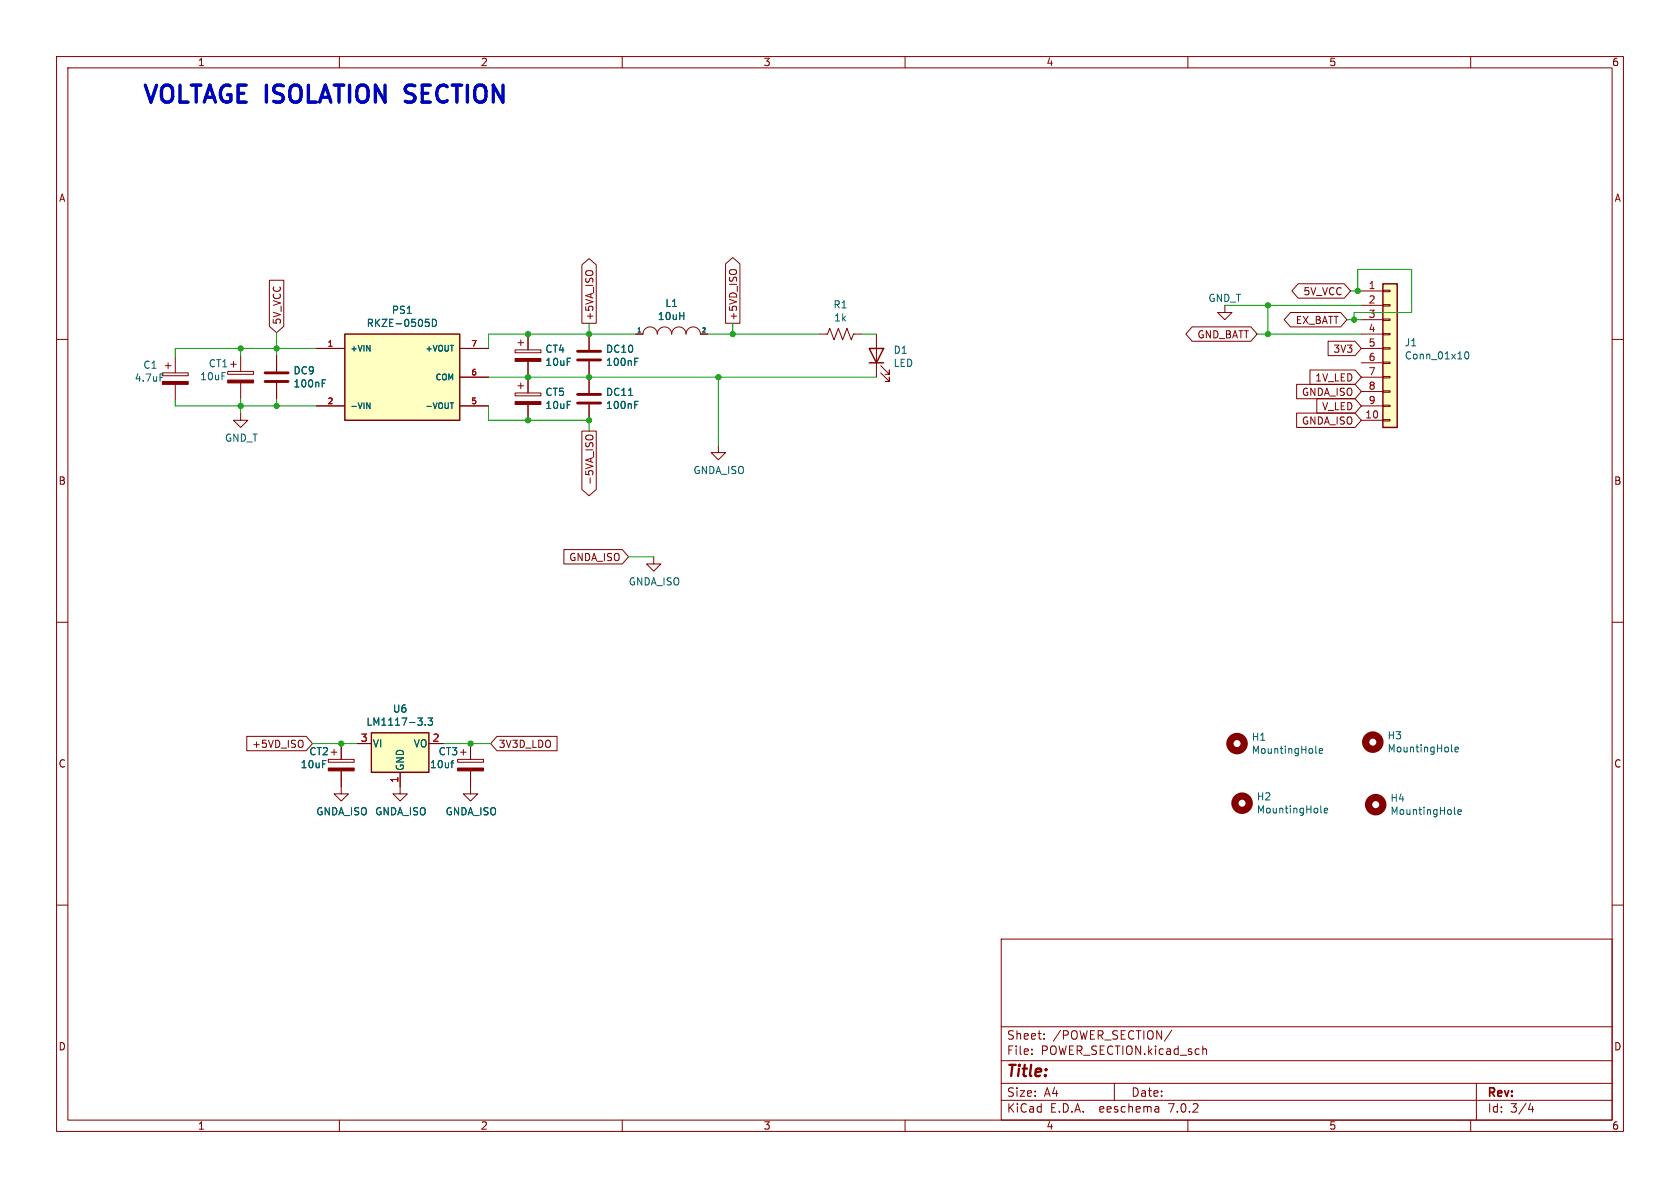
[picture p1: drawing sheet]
<svg xmlns="http://www.w3.org/2000/svg" width="297mm" height="210mm" viewBox="0 0 297 210" stroke-linecap="round" stroke-linejoin="round" font-family="sans-serif">
<g fill="none" stroke="#840000" stroke-width=".18">
<path d="M10 10h277v190h-277zM12 12h273v186h-273zM60 10v2M110 10v2M160 10v2M210 10v2M260 10v2M10 60h2M47.6 49.5h2.6v8.2l-1.3 1.1-1.3-1.1zM93.3 59.1v2.7M102.9 46.8l1.2-1.1 1.3 1.1v10.4h-2.5zM104.1 59.1v2.7"/>
<path d="M112.4 59.1h1.3a1.27 1.27 0 0 1 1.2-1.3 1.27 1.27 0 0 1 1.3 1.3 1.27 1.27 0 0 1 1.3-1.3 1.27 1.27 0 0 1 1.2 1.3 1.27 1.27 0 0 1 1.3-1.3 1.27 1.27 0 0 1 1.3 1.3 1.27 1.27 0 0 1 1.3-1.3 1.27 1.27 0 0 1 1.2 1.3h1.3M128.3 46.6l1.2-1.1 1.3 1.1v10.6h-2.5zM144.8 59.1h1.5l.4-1.1 .7 2.1 .8-2.1 .8 2.1 .7-2.1 .8 2.1 .4-1h1.5M154.9 59.1v7.6M210.8 57.8h10.3l1.1 1.3-1.1 1.2h-10.3l-1.2-1.2zM216.5 54v1.2h1.3l-1.3 1.3-1.2-1.3h1.2M228.1 55.2h8.9l1.1 1.3-1.1 1.3h-8.9l-1.1-1.3zM229.5 50.2h8.1l1.2 1.2-1.2 1.3h-8.1l-1.1-1.3zM240.7 59.1h3.8M240.7 51.4h3.8M240.7 54h3.8M240.7 56.5h3.8"/>
<path d="M244.5 58.9h1.2v.3h-1.2zM244.5 56.4h1.2v.2h-1.2zM244.5 53.8h1.2v.3h-1.2zM244.5 51.3h1.2v.3h-1.2zM285 60h2M28.7 65.9h4.6v.5h-4.6zM29.2 64.6h1M29.7 64.1v1.1M31 63.1v2.8M31 67.9v2.8M40.3 65.7h4.5v.5h-4.5zM40.8 64.4h1"/>
<path d="M41.3 63.9v1M42.5 73v1.3h1.3l-1.3 1.3-1.2-1.3h1.2M42.5 62.9v2.8M42.5 67.7v2.8M48.9 62.9v2.8M48.9 67.7v2.8M55.9 61.6h5.1M55.9 71.8h5.1M81.3 61.6h5.1M81.3 71.8h5.1M81.3 66.7h5.1M91.1 61.8h4.5v.6h-4.5z"/>
<path d="M91.1 69.5h4.5v.5h-4.5zM91.6 60.6h1M91.6 68.2h1M92.1 60.1v1M92.1 67.7v1M93.3 63.9v5.6M93.3 71.5v2.8M102.9 76.2h2.5v10.3l-1.3 1.1-1.2-1.1zM103.5 77.5a.43 .43 0 0 1 .5-.6h.4a.43 .43 0 0 1 .4 .6M104.1 63.9v5.6M104.1 71.5v2.8M127 78.7v1.3h1.3l-1.3 1.3-1.3-1.3h1.3"/>
<path d="M155.7 65.9l1.5 1.5v-.7v.7h-.7M155.7 64.6l1.5 1.6v-.8v.8h-.7M229.2 73h10.4l1.1 1.3-1.1 1.3h-10.4zM229.2 67.9h10.4l1.1 1.3-1.1 1.3h-10.4zM231.6 65.4h8l1.1 1.3-1.1 1.2h-8zM232.8 70.5h6.8l1.1 1.3-1.1 1.2h-6.8zM234.8 60.3h4.8l1.1 1.3-1.1 1.3h-4.8zM240.7 61.6h3.8M240.7 71.8h3.8M240.7 66.7h3.8M240.7 74.3h3.8M240.7 64.1h3.8"/>
<path d="M240.7 69.2h3.8M244.5 74.2h1.2v.2h-1.2zM244.5 71.6h1.2v.3h-1.2zM244.5 69.1h1.2v.2h-1.2zM244.5 66.5h1.2v.3h-1.2zM244.5 64h1.2v.3h-1.2zM244.5 61.5h1.2v.2h-1.2zM99.7 97.2h10.3l1.1 1.2-1.1 1.3h-10.3zM115.6 98.4v1.3h1.2l-1.2 1.3-1.3-1.3h1.3M10 110h2M285 110h2M43.6 130.2h10.5l1.1 1.2-1.1 1.3h-10.5z"/>
<path d="M53.4 130.9a.9 .9 0 0 1 0 1.2M58 134.2h4.6v.5h-4.6zM58.5 133h1.1M59.1 132.5v1M60.3 136.3v4h1.3l-1.3 1.3-1.2-1.3h1.2M60.3 131.4v2.8M63.1 131.4h2.6M70.7 136.5v3.8h1.3l-1.3 1.3-1.2-1.3h1.2M75.8 131.4h2.6M80.9 134.2h4.6v.5h-4.6zM81.4 133h1M81.9 132.5v1"/>
<path d="M83.2 136.3v4h1.3l-1.3 1.3-1.3-1.3h1.3M83.2 131.4v2.8M87.9 130.2h10.6v2.5h-10.6l-1.2-1.3zM10 160h2M285 160h2M177 166h108v32h-108zM60 198v2M110 198v2M160 198v2M177 194.5h108M177 191.5h108M177 187.5h108"/>
<path d="M177 181.5h108M182.4 186.3v.1M182.4 185.5v.1M184.6 183.6v.1M184.6 182.8v.1M197 191.5v3M204.6 195.6l.3 .2v.8M204.9 196.5l-.5 .1M204.9 196h-.5M207.1 182.1l-1.2 2M210 198v2M212.7 185.5h.5l.1 .9"/>
<path d="M260 198v2M261 191.5v6.5M270.2 196.1h.9M270.9 195.6v1"/>
</g>
<path d="M46.9 67.4h4M46.9 65.9h4M102.1 71.2h4.1M102.1 69.7h4.1M102.1 63.6h4.1M102.1 62.1h4.1" fill="none" stroke="#840000" stroke-width=".51"/>
<g fill="none" stroke="#006464" stroke-width=".18">
<path d="M75.2 56.4h.6M75.8 57l.1 .2-.1 .5M76.4 56.4a.64 .64 0 0 1 .8 .7 .64 .64 0 0 1-.8 .6zM28.3 66.1h.6M57 67.1h.6M64.8 71.2l.6 1v-1M79.6 71.2h.6M112.2 70.9h.6M112.2 63.3h.6M259.1 62.3l.1-.1a.68 .68 0 0 1 .5 .6 .68 .68 0 0 1-.5 .7l-.1-.2-.2-.3zM75.2 128.1v.1M75.7 126.9h.8l-.5 .5 .4 .1v.6l-.2 .1-.5-.1"/>
<path d="M79.7 134.9h.5M80.2 134.4l-.3 .1M232.7 133.1l.1 .1M233.2 132.8l.6-.2v-.2l-.4-.1-.2 .2 .1 .6h.5M256.7 132.9h.1M257.2 132.5l.6-.1v-.3h-.4l-.2 .2 .1 .6h.5M233.6 143.7h.1M234.1 143.3l.6-.1v-.3h-.4l-.2 .2 .1 .6h.5M257.2 143.9l.1 .1M257.7 143.5l.6-.1v-.2l-.4-.1-.2 .2 .1 .6h.5"/>
</g>
<g fill="#ffffc2" stroke="#ffffc2" stroke-width=".18">
<path d="M61 59.1h20.3v15.2h-20.3z"/>
<path d="M65.7 129.5h10.1v7h-10.1z"/>
<path d="M244.5 50.2h2.5v25.4h-2.5z"/>
</g>
<path d="M61 59.1h20.3v15.2h-20.3zM244.5 50.2h2.5v25.4h-2.5zM153.7 61.6h2.5l-1.3 2.5zM153.7 64.1h2.5M65.7 129.5h10.1v7h-10.1z" fill="none" stroke="#840000" stroke-width=".25"/>
<g fill="#840000" stroke="#840000" stroke-width=".18">
<path d="M28.7 67.4h4.6v.5h-4.6z"/>
<path d="M40.3 67.2h4.5v.5h-4.5z"/>
<path d="M58 135.8h4.6v.5h-4.6z"/>
<path d="M80.9 135.8h4.6v.5h-4.6z"/>
<path d="M91.1 63.4h4.5v.5h-4.5z"/>
<path d="M91.1 71h4.5v.5h-4.5z"/>
</g>
<g fill="none" stroke="#840000" stroke-width="1.3">
<circle cx="218.7" cy="131.4" r="1.27"/>
<circle cx="242.7" cy="131.2" r="1.27"/>
<circle cx="219.6" cy="142" r="1.27"/>
<circle cx="243.2" cy="142.2" r="1.27"/>
</g>
<g fill="none" stroke="#009600" stroke-width=".18">
<path d="M48.9 58.8v4.1M104.1 57.2v1.9M112.4 59.1h-26v2.5M125.1 59.1h19.7M129.5 57.2v1.9M152.4 59.1h2.5M216.5 54h24.2M222.2 59.1h18.5M224.2 54v5.1M238.1 56.5h2.6M238.8 51.4h1.9M240 51.4v-3.8h9.6v7.6h-10.2v1.3"/>
<path d="M31 70.7v1.1h24.9M42.5 61.6v1.3M42.5 70.5v2.5M48.9 70.5v1.3M55.9 61.6h-24.9v1.5M86.4 71.8v2.5h17.7v1.9M86.4 66.7h68.5M127 66.7v12M111.1 98.4h4.5M55.2 131.4h7.9M78.4 131.4h8.3"/>
</g>
<g fill="#009600" stroke="#009600" stroke-width=".18">
<circle cx="48.9" cy="71.8" r=".46"/>
<circle cx="60.3" cy="131.4" r=".46"/>
<circle cx="83.2" cy="131.4" r=".46"/>
<circle cx="93.3" cy="59.1" r=".46"/>
<circle cx="42.5" cy="71.8" r=".46"/>
<circle cx="42.5" cy="61.6" r=".46"/>
<circle cx="48.9" cy="61.6" r=".46"/>
<circle cx="224.2" cy="54" r=".46"/>
<circle cx="224.2" cy="59.1" r=".46"/>
<circle cx="240" cy="51.4" r=".46"/>
<circle cx="239.4" cy="56.5" r=".46"/>
<circle cx="93.3" cy="66.7" r=".46"/>
<circle cx="93.3" cy="74.3" r=".46"/>
<circle cx="129.5" cy="59.1" r=".46"/>
<circle cx="104.1" cy="59.1" r=".46"/>
<circle cx="104.1" cy="66.7" r=".46"/>
<circle cx="104.1" cy="74.3" r=".46"/>
<circle cx="127" cy="66.7" r=".46"/>
</g>
<text font-size="4.2" fill="#0000c2" x="25.4" y="18.4">VOLTAGE ISOLATION SECTION</text>
<text font-size="2.8" fill="#840000" x="178" y="190.8">Title:</text>
<g font-size="2.1" fill="#840000">
<text x="178" y="183.9">Sheet:</text>
<text x="186.2" y="183.9">/POWER_SECTION/</text>
<text x="178" y="186.6">File:</text>
<text x="184" y="186.6">POWER_SECTION.kicad_sch</text>
<text x="178" y="196.8">KiCad</text>
<text x="178" y="194">Size:</text>
<text x="184.6" y="194">A4</text>
<text x="185.7" y="196.8">E.D.A.</text>
<text x="194.4" y="196.8">eeschema</text>
<text x="200" y="194">Date:</text>
<text x="206.7" y="196.8">7.0.2</text>
<text x="263" y="194.2">Rev:</text>
<text x="263" y="196.8">Id:</text>
<text x="267" y="196.8">3/4</text>
</g>
<g font-size="1.8" fill="#840000">
<text x="35" y="11.8">1</text>
<text x="85" y="11.8">2</text>
<text x="135" y="11.8">3</text>
<text x="185" y="11.8">4</text>
<text x="235" y="11.8">5</text>
<text x="285" y="11.8">6</text>
<text x="10.4" y="35.8">A</text>
<text x="285.4" y="35.8">A</text>
<text x="230.3" y="52.4">5V_VCC</text>
<text x="49.8" y="57.4" transform="rotate(-90 49.8 57.4)">5V_VCC</text>
<text x="105.1" y="56.7" transform="rotate(-90 105.1 56.7)">+5VA_ISO</text>
<text x="130.5" y="56.7" transform="rotate(-90 130.5 56.7)">+5VD_ISO</text>
<text x="211.6" y="60">GND_BATT</text>
<text x="228.9" y="57.4">EX_BATT</text>
<text x="235.6" y="62.5">3V3</text>
<text x="230" y="70.1">GNDA_ISO</text>
<text x="232.4" y="67.6">1V_LED</text>
<text x="230" y="75.2">GNDA_ISO</text>
<text x="233.6" y="72.7">V_LED</text>
<text x="10.3" y="85.8">B</text>
<text x="105.1" y="85.9" transform="rotate(-90 105.1 85.9)">-5VA_ISO</text>
<text x="285.3" y="85.8">B</text>
<text x="100.5" y="99.3">GNDA_ISO</text>
<text x="10.3" y="135.8">C</text>
<text x="44.4" y="132.4">+5VD_ISO</text>
<text x="88.2" y="132.4">3V3D_LDO</text>
<text x="285.3" y="135.8">C</text>
<text x="10.3" y="185.8">D</text>
<text x="285.3" y="185.8">D</text>
<text x="35" y="199.8">1</text>
<text x="85" y="199.8">2</text>
<text x="135" y="199.8">3</text>
<text x="185" y="199.8">4</text>
<text x="235" y="199.8">5</text>
<text x="285" y="199.8">6</text>
</g>
<g font-size="1.8" fill="#006464">
<text x="213.6" y="53.5">GND_T</text>
<text x="64.8" y="58">RKZE-0505D</text>
<text x="69.2" y="55.6">PS1</text>
<text x="116.2" y="56.7">10uH</text>
<text x="117.6" y="54.4">L1</text>
<text x="147.3" y="54.7">R1</text>
<text x="147.4" y="57">1k</text>
<text x="25.3" y="65.3">C1</text>
<text x="36.8" y="65.1">CT1</text>
<text x="96.4" y="62.5">CT4</text>
<text x="96.4" y="64.8">10uF</text>
<text x="107.1" y="62.5">DC10</text>
<text x="107.1" y="64.8">100nF</text>
<text x="157.9" y="62.7">D1</text>
<text x="157.9" y="65">LED</text>
<text x="248.3" y="61.4">J1</text>
<text x="248.3" y="63.7">Conn_01x10</text>
<text x="23.8" y="67.6">4.7uF</text>
<text x="35.3" y="67.4">10uF</text>
<text x="51.8" y="66.3">DC9</text>
<text x="51.8" y="68.6">100nF</text>
<text x="96.4" y="70.1">CT5</text>
<text x="107.1" y="70.1">DC11</text>
<text x="96.4" y="72.5">10uF</text>
<text x="107.1" y="72.5">100nF</text>
<text x="39.7" y="78.2">GND_T</text>
<text x="122.5" y="84">GNDA_ISO</text>
<text x="111.1" y="103.6">GNDA_ISO</text>
<text x="64.7" y="128.4">LM1117-3.3</text>
<text x="69.4" y="126.1">U6</text>
<text x="221.2" y="131.1">H1</text>
<text x="245.2" y="130.8">H3</text>
<text x="53.1" y="136">10uF</text>
<text x="54.6" y="133.7">CT2</text>
<text x="65.9" y="132.3">VI</text>
<text x="71.6" y="136.3" transform="rotate(-90 71.6 136.3)">GND</text>
<text x="73" y="132.3">VO</text>
<text x="76" y="136">10uf</text>
<text x="77.5" y="133.7">CT3</text>
<text x="221.2" y="133.4">MountingHole</text>
<text x="245.2" y="133.2">MountingHole</text>
<text x="222.1" y="141.6">H2</text>
<text x="222.1" y="144">MountingHole</text>
<text x="245.8" y="141.9">H4</text>
<text x="55.9" y="144.3">GNDA_ISO</text>
<text x="66.3" y="144.3">GNDA_ISO</text>
<text x="78.7" y="144.3">GNDA_ISO</text>
<text x="245.8" y="144.2">MountingHole</text>
</g>
<g font-size="1.8" fill="#a90000">
<text x="241.9" y="51.2">1</text>
<text x="241.9" y="53.7">2</text>
<text x="241.9" y="56.3">3</text>
<text x="241.9" y="58.8">4</text>
<text x="241.9" y="61.3">5</text>
<text x="241.9" y="63.9">6</text>
<text x="241.9" y="66.4">7</text>
<text x="241.9" y="69">8</text>
<text x="241.9" y="71.5">9</text>
<text x="241.3" y="74">10</text>
<text x="63.7" y="131.2">3</text>
<text x="76.4" y="131.2">2</text>
<text x="70.5" y="138.5" transform="rotate(-90 70.5 138.5)">1</text>
</g>
<g font-size="1.4" fill="#a90000">
<text x="57.8" y="61.3">1</text>
<text x="83.2" y="61.3">7</text>
<text x="57.8" y="71.5">2</text>
<text x="83.2" y="71.5">5</text>
<text x="83.2" y="66.4">6</text>
</g>
<g font-size="1.4" fill="#006464">
<text x="62" y="62.3">+VIN</text>
<text x="75.1" y="62.3">+VOUT</text>
<text x="76.8" y="67.4">COM</text>
<text x="62" y="72.5">-VIN</text>
<text x="75.1" y="72.5">-VOUT</text>
</g>
<g font-size="1.1" fill="#006464">
<text x="112.6" y="58.8">1</text>
<text x="124" y="58.8">2</text>
</g>
</svg>
